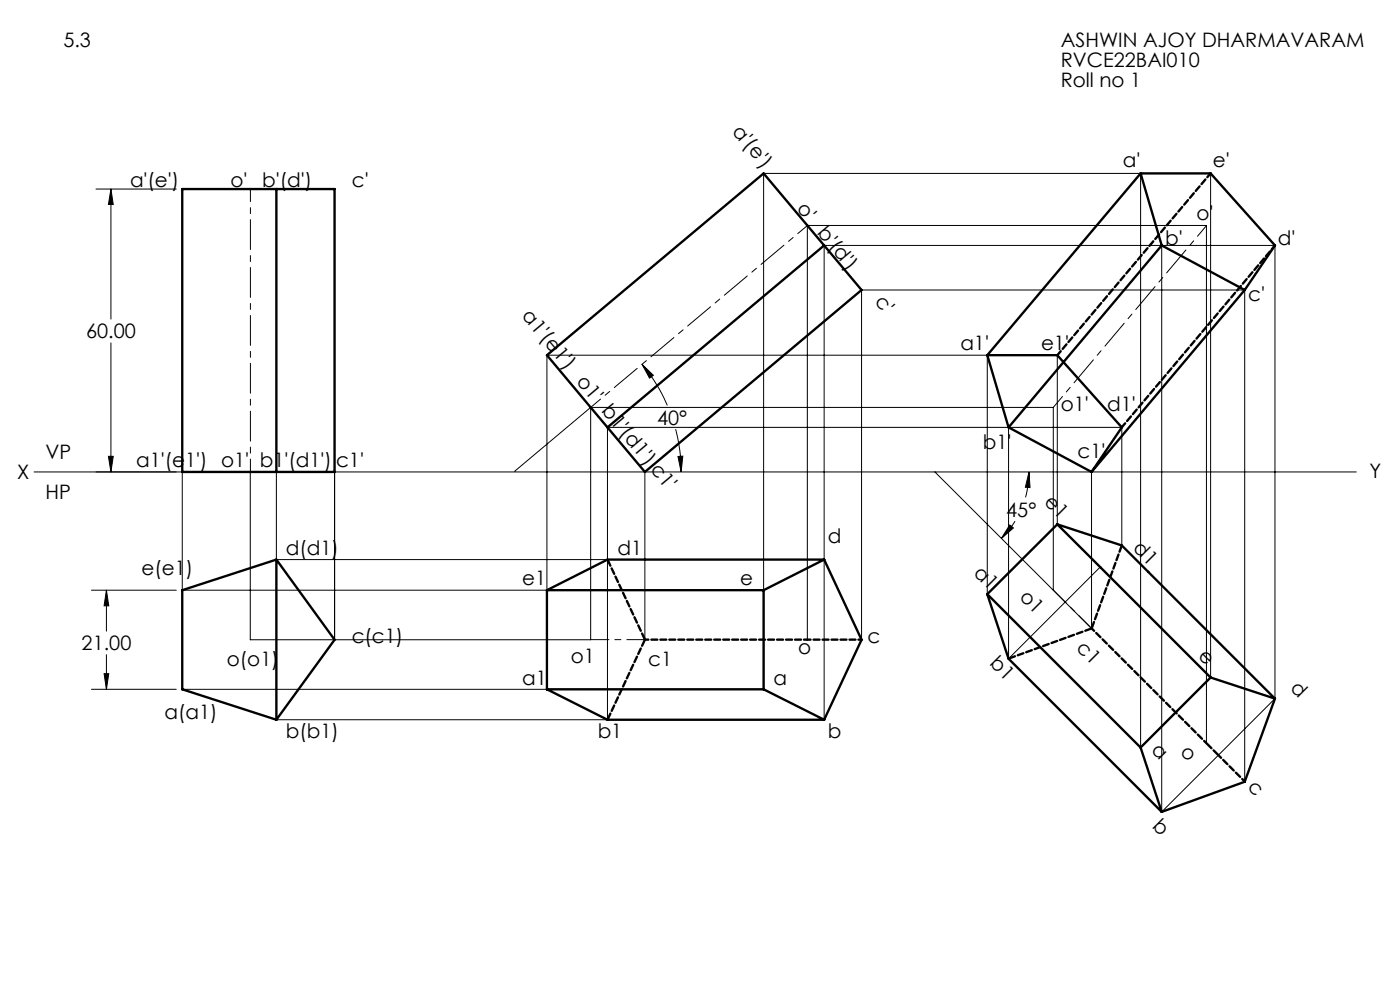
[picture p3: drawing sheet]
<svg xmlns="http://www.w3.org/2000/svg" width="297mm" height="210mm" viewBox="0 0 297 210" stroke-linecap="round" stroke-linejoin="round" font-family="sans-serif">
<g fill="none" stroke="#000" stroke-width=".21">
<path d="M242 36.8v121.8l14.8-14.9v-106.9h-94.8v109.4M20.4 40.1h17M23.5 40.1l.5 3.3h-1zM23.5 40.1v27.6M246.5 52.1v120.1l24-24v-96.1h-95.7v100.6M23.5 72.7v27.4M136.2 77.3l2.4 2.3-.8 .6zM136.2 77.3a35.4 35.4 0 0 1 5.4 8.7M209.4 75.3v50.7l14.9-14.8v-35.9h-108.3v70.9h-77.3M23 96.8h1l-.5 3.3zM125.3 86.4v49.3h-72.2v-35.6M125.3 86.4h98.1v38.8"/>
<path d="M125.3 86.4l-16.1 13.5M143.3 91a34.5 34.5 0 0 1 1.2 9.1M143.8 96.8h1.1l-.4 3.3zM214 90.7v49l19.4-19.4M7.2 100.1h280.5M38.7 100.1v25.1h77.3M58.6 100.1v18.6h70.3M71 100.1v35.6M136.8 100.1v35.6M198.3 100.1l33.3 33.2v-33.2M214.2 111.4l.8 .6-2.6 2.2zM215.3 110.6l-1.7 2.3-1.2 1.3"/>
<path d="M218.3 100.1l.2 3.3h-1zM218.3 100.1a23.3 23.3 0 0 1-.7 5.4M238 115.7v-25h-109.1v62h-70.3M19.4 125.2h18M22.6 125.2l.5 3.3h-1zM22.6 125.2v8.7M22.6 138.9v7.3M171.3 135.7v-87.9h84.6v109.9M182.8 135.7v-74.2h81.3v104.3M19.4 146.2h18M22.1 142.9h1l-.5 3.3z"/>
</g>
<path d="M125.3 86.4l46-38.6M53.1 100.1v-60" fill="none" stroke="#000" stroke-width=".21" stroke-dasharray="6.3 1.3 1.3 1.3" stroke-dashoffset="3.7"/>
<path d="M136.8 135.7h-11.5M231.6 133.3l-8.1-8.1" fill="none" stroke="#000" stroke-width=".21" stroke-dasharray="6.3 1.3 1.3 1.3" stroke-dashoffset="2.5"/>
<path d="M256 47.8l-32.5 38.6" fill="none" stroke="#000" stroke-width=".21" stroke-dasharray="6.3 1.3 1.3 1.3" stroke-dashoffset="3.4"/>
<g fill="none" stroke="#000" stroke-width=".5">
<path d="M242 36.8h14.8l13.7 15.3-6.4 9.4M242 36.8l4.5 15.3M242 36.8l-32.6 38.5M38.7 40.1h32.3v60h-32.3zM58.6 40.1v60M174.8 52.1l-45.9 38.6M246.5 52.1l17.6 9.4M246.5 52.1l-32.5 38.6M116 75.3l46-38.5 20.8 24.7-46 38.6zM209.4 75.3l4.6 15.4M209.4 75.3h14.9l13.7 15.4-6.4 9.4M264.1 61.5l-32.5 38.6"/>
<path d="M214 90.7l17.6 9.4M58.6 118.7l12.4 17-12.4 17M58.6 118.7l-19.9 6.5v21l19.9 6.5M58.6 118.7v34M174.8 118.7h-45.9l-12.9 6.5M174.8 118.7l8 17-8 17M174.8 118.7l-12.8 6.5M224.3 111.2l13.7 4.5 32.5 32.5M224.3 111.2l-14.9 14.8M224.3 111.2l32.5 32.5M116 125.2h46M116 125.2v21"/>
<path d="M162 125.2v21M209.4 126l4.6 13.7 32.5 32.5M209.4 126l32.6 32.6M116 146.2l12.9 6.5h45.9M116 146.2h46M162 146.2l12.8 6.5M242 158.6l4.5 13.6M256.8 143.7l-14.8 14.9M256.8 143.7l13.7 4.5M270.5 148.2l-6.4 17.6-17.6 6.4"/>
</g>
<path d="M182.8 135.7h-11.5" fill="none" stroke="#000" stroke-width=".5" stroke-dasharray="1.3 .6" stroke-dashoffset=".6"/>
<path d="M136.8 135.7l-7.9-17M136.8 135.7l-7.9 17M231.6 133.3l6.4-17.6M231.6 133.3l-17.6 6.4M256 157.7l2.5 2.5" fill="none" stroke="#000" stroke-width=".5" stroke-dasharray="1.3 .6" stroke-dashoffset="-.2"/>
<path d="M136.8 135.7h34.5M231.6 133.3l24.4 24.4M258.5 160.2l5.6 5.6" fill="none" stroke="#000" stroke-width=".5" stroke-dasharray="1.3 .6" stroke-dashoffset=".5"/>
<path d="M256.8 36.8l-32.5 38.5M238 90.6l32.5-38.5" fill="none" stroke="#000" stroke-width=".5" stroke-dasharray="1.3 .6" stroke-dashoffset=".2"/>
<path d="M23.5 40.1l.5 3.3h-1zM23 96.8h1l-.5 3.3zM22.6 125.2l.5 3.3h-1zM22.1 142.9h1l-.5 3.3zM214.2 111.4l.8 .6-2.6 2.2zM218.3 100.1l.2 3.3h-1zM143.8 96.8h1.1l-.4 3.3zM136.2 77.3l2.4 2.3-.8 .6z" fill="#000"/>
<g font-size="4.2">
<text x="13.4" y="10">5.3</text>
<text x="225" y="10">ASHWIN AJOY DHARMAVARAM</text>
<text x="225" y="14.2">RVCE22BAI010</text>
<text x="225" y="18.4">Roll no 1</text>
<text x="155.2" y="28" transform="rotate(50 155.2 28)">a'(e')</text>
<text x="238.2" y="35.5">a'</text>
<text x="257.3" y="35.5">e'</text>
<text x="27.6" y="39.6">a'(e')</text>
<text x="48.9" y="39.6">o'</text>
<text x="55.6" y="39.6">b'(d')</text>
<text x="74.6" y="39.6">c'</text>
<text x="168.9" y="44.3" transform="rotate(50 168.9 44.3)">o'</text>
<text x="253.8" y="46.6">o'</text>
<text x="173.2" y="49.5" transform="rotate(50 173.2 49.5)">b'(d')</text>
<text x="247.2" y="52">b'</text>
<text x="271.1" y="52">d'</text>
<text x="185.4" y="64" transform="rotate(50 185.4 64)">c'</text>
<text x="264.8" y="63.9">c'</text>
<text x="18.3" y="71.8">60.00</text>
<text x="110.6" y="67.1" transform="rotate(50 110.6 67.1)">a1'(e1') o1' b1'(d1') c1'</text>
<text x="203.7" y="74.3">a1'</text>
<text x="220.8" y="74.3">e1'</text>
<text x="225" y="87.1">o1'</text>
<text x="234.9" y="87.1">d1'</text>
<text x="139.4" y="90.1">40°</text>
<text x="208.5" y="95.2">b1'</text>
<text x="3.6" y="101.7">X</text>
<text x="9.6" y="97.5">VP</text>
<text x="28.9" y="99">a1'(e1') o1'</text>
<text x="55.1" y="99">b1'(d1')</text>
<text x="71.3" y="99">c1'</text>
<text x="228.6" y="97.1">c1'</text>
<text x="290.5" y="101.4">Y</text>
<text x="9.6" y="105.9">HP</text>
<text x="221.3" y="106.7" transform="rotate(45 221.3 106.7)">e1</text>
<text x="213.5" y="109.6">45°</text>
<text x="60.6" y="117.7">d(d1)</text>
<text x="131" y="117.7">d1</text>
<text x="175.6" y="115.1">d</text>
<text x="240.2" y="116.5" transform="rotate(45 240.2 116.5)">d1</text>
<text x="30" y="122">e(e1)</text>
<text x="110.8" y="124.1">e1</text>
<text x="157" y="124.1">e</text>
<text x="206.4" y="121.7" transform="rotate(45 206.4 121.7)">a1</text>
<text x="216.1" y="126.8" transform="rotate(45 216.1 126.8)">o1</text>
<text x="17.3" y="138">21.00</text>
<text x="74.6" y="136.4">c(c1)</text>
<text x="184" y="136.4">c</text>
<text x="228.2" y="137.7" transform="rotate(45 228.2 137.7)">c1</text>
<text x="48.1" y="141.2">o(o1)</text>
<text x="121.1" y="140.7">o1</text>
<text x="137.5" y="141.2">c1</text>
<text x="169.3" y="138.7">o</text>
<text x="209.8" y="140.9" transform="rotate(45 209.8 140.9)">b1</text>
<text x="254" y="139.4" transform="rotate(45 254 139.4)">e</text>
<text x="110.8" y="145.3">a1</text>
<text x="164.1" y="145.3">a</text>
<text x="273.6" y="146.2" transform="rotate(45 273.6 146.2)">d</text>
<text x="34.9" y="152.6">a(a1)</text>
<text x="60.7" y="156.5">b(b1)</text>
<text x="126.8" y="156.5">b1</text>
<text x="175.6" y="156.5">b</text>
<text x="244.1" y="159.4" transform="rotate(45 244.1 159.4)">a</text>
<text x="250.3" y="159.8" transform="rotate(45 250.3 159.8)">o</text>
<text x="264.5" y="167.2" transform="rotate(45 264.5 167.2)">c</text>
<text x="244.3" y="175.4" transform="rotate(45 244.3 175.4)">b</text>
</g>
</svg>
